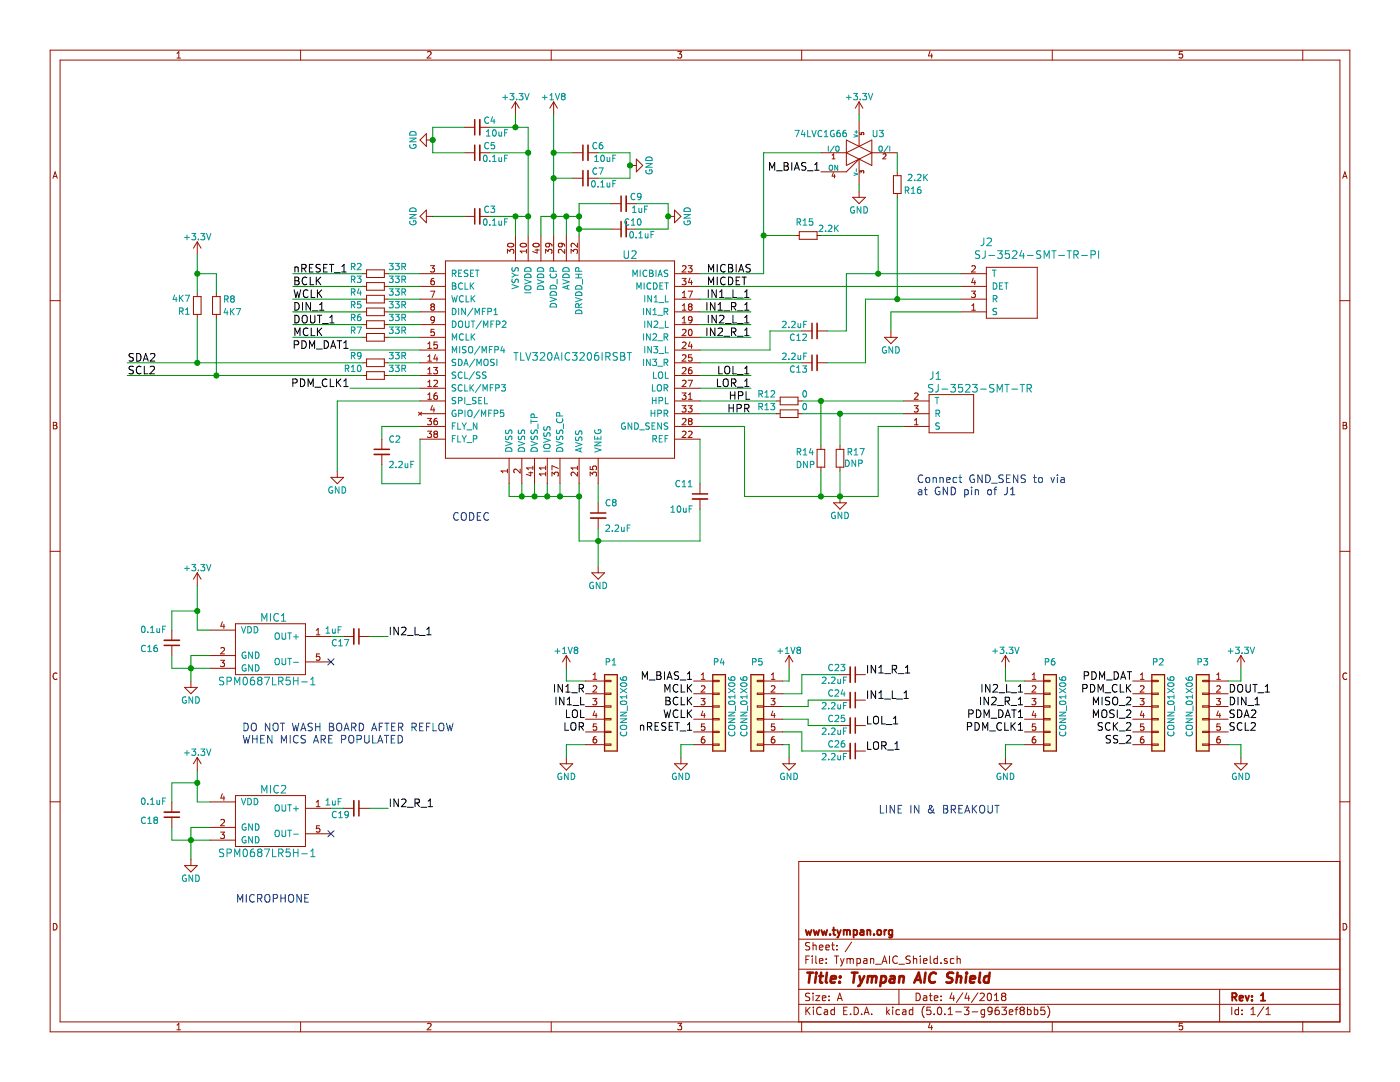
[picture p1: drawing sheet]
EESchema Schematic File Version 4
LIBS:Tympan_AIC_Shield-cache
EELAYER 26 0
EELAYER END
$Descr A 11000 8500
encoding utf-8
Sheet 1 1
Title "Tympan AIC Shield"
Date "4/4/2018"
Rev "1"
Comp "www.tympan.org"
Comment1 ""
Comment2 ""
Comment3 ""
Comment4 ""
$EndDescr
$Comp
L Tympan_AIC_Shield:Tympan_TLV320AIC3206IRSBT U2
U 1 1
P 4400 2850
F 0 "U2" H 4950 3700 60  0000 C CNN
F 1 "TLV320AIC3206IRSBT" H 4500 2900 60  0000 C CNN
F 2 "Housings_DFN_QFN:UQFN-40-1EP_5x5mm_Pitch0.4mm" H 4050 3200 60  0001 C CNN
F 3 "" H 4050 3200 60  0001 C CNN
	1    4400 2850
	1    0    0    -1  
$EndComp
$Comp
L Tympan_AIC_Shield:Tympan_SJ-3524-SMT-TR-PI J2
U 1 1
P 8150 2350
F 0 "J2" H 7750 2800 60  0000 C CNN
F 1 "SJ-3524-SMT-TR-PI" H 8150 2700 60  0000 C CNN
F 2 "Tympan:SJ-3524-SMT-TR" H 8150 2350 60  0001 C CNN
F 3 "" H 8150 2350 60  0000 C CNN
	1    8150 2350
	1    0    0    -1  
$EndComp
$Comp
L Tympan_AIC_Shield:Tympan_SJ-3523-SMT-TR J1
U 1 1
P 7450 3250
F 0 "J1" H 7350 3550 60  0000 C CNN
F 1 "SJ-3523-SMT-TR" H 7700 3450 60  0000 C CNN
F 2 "Tympan:SJ-3523-SMT-TR" H 7450 3250 60  0001 C CNN
F 3 "" H 7450 3250 60  0000 C CNN
	1    7450 3250
	1    0    0    -1  
$EndComp
$Comp
L Device:R_Small R15
U 1 1
P 6350 1850
F 0 "R15" V 6450 1800 50  0000 L CNN
F 1 "2.2K" V 6400 1600 50  0000 L CNN
F 2 "Capacitors_SMD:C_0603" H 6350 1850 50  0001 C CNN
F 3 "" H 6350 1850 50  0000 C CNN
	1    6350 1850
	0    -1   -1   0   
$EndComp
$Comp
L Device:R_Small R16
U 1 1
P 7050 1450
F 0 "R16" H 6850 1500 50  0000 L CNN
F 1 "2.2K" H 6800 1400 50  0000 L CNN
F 2 "Capacitors_SMD:C_0603" H 7050 1450 50  0001 C CNN
F 3 "" H 7050 1450 50  0000 C CNN
	1    7050 1450
	-1   0    0    1   
$EndComp
$Comp
L Device:R_Small R12
U 1 1
P 6200 3150
F 0 "R12" V 6250 3250 50  0000 L CNN
F 1 "0" V 6250 3000 50  0000 L CNN
F 2 "Capacitors_SMD:C_0603" H 6200 3150 50  0001 C CNN
F 3 "" H 6200 3150 50  0000 C CNN
	1    6200 3150
	0    -1   -1   0   
$EndComp
$Comp
L Device:R_Small R13
U 1 1
P 6200 3250
F 0 "R13" V 6250 3350 50  0000 L CNN
F 1 "0" V 6250 3100 50  0000 L CNN
F 2 "Capacitors_SMD:C_0603" H 6200 3250 50  0001 C CNN
F 3 "" H 6200 3250 50  0000 C CNN
	1    6200 3250
	0    -1   -1   0   
$EndComp
$Comp
L Device:R_Small R14
U 1 1
P 6450 3600
F 0 "R14" H 6250 3650 50  0000 L CNN
F 1 "DNP" H 6250 3550 50  0000 L CNN
F 2 "Capacitors_SMD:C_0603" H 6450 3600 50  0001 C CNN
F 3 "" H 6450 3600 50  0000 C CNN
	1    6450 3600
	1    0    0    -1  
$EndComp
$Comp
L Device:R_Small R17
U 1 1
P 6600 3600
F 0 "R17" H 6650 3650 50  0000 L CNN
F 1 "DNP" H 6630 3560 50  0000 L CNN
F 2 "Capacitors_SMD:C_0603" H 6600 3600 50  0001 C CNN
F 3 "" H 6600 3600 50  0000 C CNN
	1    6600 3600
	1    0    0    -1  
$EndComp
$Comp
L Device:R_Small R2
U 1 1
P 2950 2150
F 0 "R2" V 3000 2250 50  0000 L CNN
F 1 "33R" V 3000 1900 50  0000 L CNN
F 2 "Resistors_SMD:R_0402" H 2950 2150 50  0001 C CNN
F 3 "" H 2950 2150 50  0000 C CNN
	1    2950 2150
	0    -1   -1   0   
$EndComp
$Comp
L Device:R_Small R3
U 1 1
P 2950 2250
F 0 "R3" V 3000 2350 50  0000 L CNN
F 1 "33R" V 3000 2000 50  0000 L CNN
F 2 "Resistors_SMD:R_0402" H 2950 2250 50  0001 C CNN
F 3 "" H 2950 2250 50  0000 C CNN
	1    2950 2250
	0    -1   -1   0   
$EndComp
$Comp
L Device:R_Small R4
U 1 1
P 2950 2350
F 0 "R4" V 3000 2450 50  0000 L CNN
F 1 "33R" V 3000 2100 50  0000 L CNN
F 2 "Resistors_SMD:R_0402" H 2950 2350 50  0001 C CNN
F 3 "" H 2950 2350 50  0000 C CNN
	1    2950 2350
	0    -1   -1   0   
$EndComp
$Comp
L Device:R_Small R5
U 1 1
P 2950 2450
F 0 "R5" V 3000 2550 50  0000 L CNN
F 1 "33R" V 3000 2200 50  0000 L CNN
F 2 "Resistors_SMD:R_0402" H 2950 2450 50  0001 C CNN
F 3 "" H 2950 2450 50  0000 C CNN
	1    2950 2450
	0    -1   -1   0   
$EndComp
$Comp
L Device:R_Small R6
U 1 1
P 2950 2550
F 0 "R6" V 3000 2650 50  0000 L CNN
F 1 "33R" V 3000 2300 50  0000 L CNN
F 2 "Resistors_SMD:R_0402" H 2950 2550 50  0001 C CNN
F 3 "" H 2950 2550 50  0000 C CNN
	1    2950 2550
	0    -1   -1   0   
$EndComp
$Comp
L Device:R_Small R7
U 1 1
P 2950 2650
F 0 "R7" V 3000 2750 50  0000 L CNN
F 1 "33R" V 3000 2400 50  0000 L CNN
F 2 "Resistors_SMD:R_0402" H 2950 2650 50  0001 C CNN
F 3 "" H 2950 2650 50  0000 C CNN
	1    2950 2650
	0    -1   -1   0   
$EndComp
$Comp
L Device:R_Small R9
U 1 1
P 2950 2850
F 0 "R9" V 3000 2950 50  0000 L CNN
F 1 "33R" V 3000 2600 50  0000 L CNN
F 2 "Resistors_SMD:R_0402" H 2950 2850 50  0001 C CNN
F 3 "" H 2950 2850 50  0000 C CNN
	1    2950 2850
	0    -1   -1   0   
$EndComp
$Comp
L Device:R_Small R10
U 1 1
P 2950 2950
F 0 "R10" V 3000 3050 50  0000 L CNN
F 1 "33R" V 3000 2700 50  0000 L CNN
F 2 "Resistors_SMD:R_0402" H 2950 2950 50  0001 C CNN
F 3 "" H 2950 2950 50  0000 C CNN
	1    2950 2950
	0    -1   -1   0   
$EndComp
$Comp
L Device:C_Small C18
U 1 1
P 1350 6400
F 0 "C18" H 1100 6450 50  0000 L CNN
F 1 "0.1uF" H 1100 6300 50  0000 L CNN
F 2 "Capacitors_SMD:C_0402" H 1350 6400 50  0001 C CNN
F 3 "" H 1350 6400 50  0000 C CNN
	1    1350 6400
	1    0    0    1   
$EndComp
$Comp
L Device:C_Small C16
U 1 1
P 1350 5050
F 0 "C16" H 1100 5100 50  0000 L CNN
F 1 "0.1uF" H 1100 4950 50  0000 L CNN
F 2 "Capacitors_SMD:C_0402" H 1350 5050 50  0001 C CNN
F 3 "" H 1350 5050 50  0000 C CNN
	1    1350 5050
	1    0    0    1   
$EndComp
$Comp
L Device:C_Small C17
U 1 1
P 2800 5000
F 0 "C17" V 2850 4800 50  0000 L CNN
F 1 "1uF" V 2750 4750 50  0000 L CNN
F 2 "Capacitors_SMD:C_0402" H 2800 5000 50  0001 C CNN
F 3 "" H 2800 5000 50  0000 C CNN
	1    2800 5000
	0    1    1    0   
$EndComp
$Comp
L Device:C_Small C19
U 1 1
P 2800 6350
F 0 "C19" V 2850 6150 50  0000 L CNN
F 1 "1uF" V 2750 6100 50  0000 L CNN
F 2 "Capacitors_SMD:C_0402" H 2800 6350 50  0001 C CNN
F 3 "" H 2800 6350 50  0000 C CNN
	1    2800 6350
	0    1    1    0   
$EndComp
$Comp
L Device:C_Small C12
U 1 1
P 6400 2600
F 0 "C12" V 6450 2650 50  0000 L CNN
F 1 "2.2uF" V 6350 2650 50  0000 L CNN
F 2 "Capacitors_SMD:C_0402" H 6400 2600 50  0001 C CNN
F 3 "" H 6400 2600 50  0000 C CNN
	1    6400 2600
	0    -1   1    0   
$EndComp
$Comp
L Device:C_Small C13
U 1 1
P 6400 2850
F 0 "C13" V 6450 2900 50  0000 L CNN
F 1 "2.2uF" V 6350 2900 50  0000 L CNN
F 2 "Capacitors_SMD:C_0402" H 6400 2850 50  0001 C CNN
F 3 "" H 6400 2850 50  0000 C CNN
	1    6400 2850
	0    -1   1    0   
$EndComp
$Comp
L Device:C_Small C11
U 1 1
P 5500 3900
F 0 "C11" H 5550 4000 50  0000 L CNN
F 1 "10uF" H 5550 3800 50  0000 L CNN
F 2 "Capacitors_SMD:C_0402" H 5500 3900 50  0001 C CNN
F 3 "" H 5500 3900 50  0000 C CNN
	1    5500 3900
	-1   0    0    -1  
$EndComp
$Comp
L Device:C_Small C8
U 1 1
P 4700 4050
F 0 "C8" H 4750 4150 50  0000 L CNN
F 1 "2.2uF" H 4750 3950 50  0000 L CNN
F 2 "Capacitors_SMD:C_0402" H 4700 4050 50  0001 C CNN
F 3 "" H 4700 4050 50  0000 C CNN
	1    4700 4050
	1    0    0    -1  
$EndComp
$Comp
L Device:C_Small C2
U 1 1
P 3000 3550
F 0 "C2" H 3050 3650 50  0000 L CNN
F 1 "2.2uF" H 3050 3450 50  0000 L CNN
F 2 "Capacitors_SMD:C_0402" H 3000 3550 50  0001 C CNN
F 3 "" H 3000 3550 50  0000 C CNN
	1    3000 3550
	1    0    0    -1  
$EndComp
$Comp
L Device:C_Small C4
U 1 1
P 3750 1000
F 0 "C4" V 3800 850 50  0000 L CNN
F 1 "10uF" V 3700 750 50  0000 L CNN
F 2 "Capacitors_SMD:C_0402" H 3750 1000 50  0001 C CNN
F 3 "" H 3750 1000 50  0000 C CNN
	1    3750 1000
	0    -1   -1   0   
$EndComp
$Comp
L Device:C_Small C5
U 1 1
P 3750 1200
F 0 "C5" V 3800 1050 50  0000 L CNN
F 1 "0.1uF" V 3700 950 50  0000 L CNN
F 2 "Capacitors_SMD:C_0402" H 3750 1200 50  0001 C CNN
F 3 "" H 3750 1200 50  0000 C CNN
	1    3750 1200
	0    -1   -1   0   
$EndComp
$Comp
L Device:C_Small C7
U 1 1
P 4600 1400
F 0 "C7" V 4650 1250 50  0000 L CNN
F 1 "0.1uF" V 4550 1150 50  0000 L CNN
F 2 "Capacitors_SMD:C_0402" H 4600 1400 50  0001 C CNN
F 3 "" H 4600 1400 50  0000 C CNN
	1    4600 1400
	0    -1   -1   0   
$EndComp
$Comp
L Device:C_Small C6
U 1 1
P 4600 1200
F 0 "C6" V 4650 1050 50  0000 L CNN
F 1 "10uF" V 4550 950 50  0000 L CNN
F 2 "Capacitors_SMD:C_0402" H 4600 1200 50  0001 C CNN
F 3 "" H 4600 1200 50  0000 C CNN
	1    4600 1200
	0    -1   -1   0   
$EndComp
$Comp
L Device:C_Small C9
U 1 1
P 4900 1600
F 0 "C9" V 4950 1450 50  0000 L CNN
F 1 "1uF" V 4850 1400 50  0000 L CNN
F 2 "Capacitors_SMD:C_0402" H 4900 1600 50  0001 C CNN
F 3 "" H 4900 1600 50  0000 C CNN
	1    4900 1600
	0    -1   -1   0   
$EndComp
$Comp
L Device:C_Small C10
U 1 1
P 4900 1800
F 0 "C10" V 4950 1650 50  0000 L CNN
F 1 "0.1uF" V 4850 1550 50  0000 L CNN
F 2 "Capacitors_SMD:C_0402" H 4900 1800 50  0001 C CNN
F 3 "" H 4900 1800 50  0000 C CNN
	1    4900 1800
	0    -1   -1   0   
$EndComp
$Comp
L power:GND #PWR04
U 1 1
P 1500 5350
F 0 "#PWR04" H 1500 5100 50  0001 C CNN
F 1 "GND" H 1500 5200 50  0000 C CNN
F 2 "" H 1500 5350 50  0000 C CNN
F 3 "" H 1500 5350 50  0000 C CNN
	1    1500 5350
	1    0    0    -1  
$EndComp
$Comp
L power:GND #PWR05
U 1 1
P 1500 6750
F 0 "#PWR05" H 1500 6500 50  0001 C CNN
F 1 "GND" H 1500 6600 50  0000 C CNN
F 2 "" H 1500 6750 50  0000 C CNN
F 3 "" H 1500 6750 50  0000 C CNN
	1    1500 6750
	1    0    0    -1  
$EndComp
$Comp
L power:GND #PWR06
U 1 1
P 3400 1100
F 0 "#PWR06" H 3400 850 50  0001 C CNN
F 1 "GND" H 3400 950 50  0000 C CNN
F 2 "" H 3400 1100 50  0000 C CNN
F 3 "" H 3400 1100 50  0000 C CNN
	1    3400 1100
	0    1    1    0   
$EndComp
$Comp
L power:GND #PWR07
U 1 1
P 4950 1300
F 0 "#PWR07" H 4950 1050 50  0001 C CNN
F 1 "GND" H 4950 1150 50  0000 C CNN
F 2 "" H 4950 1300 50  0000 C CNN
F 3 "" H 4950 1300 50  0000 C CNN
	1    4950 1300
	0    -1   -1   0   
$EndComp
$Comp
L power:GND #PWR08
U 1 1
P 5250 1700
F 0 "#PWR08" H 5250 1450 50  0001 C CNN
F 1 "GND" H 5250 1550 50  0000 C CNN
F 2 "" H 5250 1700 50  0000 C CNN
F 3 "" H 5250 1700 50  0000 C CNN
	1    5250 1700
	0    -1   -1   0   
$EndComp
$Comp
L power:GND #PWR09
U 1 1
P 3400 1700
F 0 "#PWR09" H 3400 1450 50  0001 C CNN
F 1 "GND" H 3400 1550 50  0000 C CNN
F 2 "" H 3400 1700 50  0000 C CNN
F 3 "" H 3400 1700 50  0000 C CNN
	1    3400 1700
	0    1    1    0   
$EndComp
$Comp
L Device:C_Small C3
U 1 1
P 3750 1700
F 0 "C3" V 3800 1550 50  0000 L CNN
F 1 "0.1uF" V 3700 1450 50  0000 L CNN
F 2 "Capacitors_SMD:C_0402" H 3750 1700 50  0001 C CNN
F 3 "" H 3750 1700 50  0000 C CNN
	1    3750 1700
	0    -1   -1   0   
$EndComp
$Comp
L power:GND #PWR010
U 1 1
P 2650 3700
F 0 "#PWR010" H 2650 3450 50  0001 C CNN
F 1 "GND" H 2650 3550 50  0000 C CNN
F 2 "" H 2650 3700 50  0000 C CNN
F 3 "" H 2650 3700 50  0000 C CNN
	1    2650 3700
	1    0    0    -1  
$EndComp
$Comp
L power:GND #PWR011
U 1 1
P 4700 4450
F 0 "#PWR011" H 4700 4200 50  0001 C CNN
F 1 "GND" H 4700 4300 50  0000 C CNN
F 2 "" H 4700 4450 50  0000 C CNN
F 3 "" H 4700 4450 50  0000 C CNN
	1    4700 4450
	1    0    0    -1  
$EndComp
$Comp
L power:GND #PWR012
U 1 1
P 6600 3900
F 0 "#PWR012" H 6600 3650 50  0001 C CNN
F 1 "GND" H 6600 3750 50  0000 C CNN
F 2 "" H 6600 3900 50  0000 C CNN
F 3 "" H 6600 3900 50  0000 C CNN
	1    6600 3900
	1    0    0    -1  
$EndComp
$Comp
L power:GND #PWR013
U 1 1
P 7000 2600
F 0 "#PWR013" H 7000 2350 50  0001 C CNN
F 1 "GND" H 7000 2450 50  0000 C CNN
F 2 "" H 7000 2600 50  0000 C CNN
F 3 "" H 7000 2600 50  0000 C CNN
	1    7000 2600
	1    0    0    -1  
$EndComp
$Comp
L power:+1V8 #PWR016
U 1 1
P 4350 900
F 0 "#PWR016" H 4350 750 50  0001 C CNN
F 1 "+1V8" H 4350 1040 50  0000 C CNN
F 2 "" H 4350 900 50  0000 C CNN
F 3 "" H 4350 900 50  0000 C CNN
	1    4350 900 
	1    0    0    -1  
$EndComp
$Comp
L power:+3.3V #PWR017
U 1 1
P 4050 900
F 0 "#PWR017" H 4050 750 50  0001 C CNN
F 1 "+3.3V" H 4050 1040 50  0000 C CNN
F 2 "" H 4050 900 50  0000 C CNN
F 3 "" H 4050 900 50  0000 C CNN
	1    4050 900 
	1    0    0    -1  
$EndComp
$Comp
L power:+1V8 #PWR019
U 1 1
P 6200 5250
F 0 "#PWR019" H 6200 5100 50  0001 C CNN
F 1 "+1V8" H 6200 5390 50  0000 C CNN
F 2 "" H 6200 5250 50  0000 C CNN
F 3 "" H 6200 5250 50  0000 C CNN
	1    6200 5250
	-1   0    0    -1  
$EndComp
$Comp
L power:GND #PWR020
U 1 1
P 6200 5950
F 0 "#PWR020" H 6200 5700 50  0001 C CNN
F 1 "GND" H 6200 5800 50  0000 C CNN
F 2 "" H 6200 5950 50  0000 C CNN
F 3 "" H 6200 5950 50  0000 C CNN
	1    6200 5950
	-1   0    0    -1  
$EndComp
Text Label 2300 2150 0    60   ~ 0
nRESET_1
Text Label 2300 2250 0    60   ~ 0
BCLK
Text Label 2300 2350 0    60   ~ 0
WCLK
Text Label 2300 2450 0    60   ~ 0
DIN_1
Text Label 2300 2550 0    60   ~ 0
DOUT_1
Text Label 2300 2650 0    60   ~ 0
MCLK
Text Label 1000 2850 0    60   ~ 0
SDA2
Text Label 1000 2950 0    60   ~ 0
SCL2
Text Label 5550 2150 0    60   ~ 0
MICBIAS
Text Label 5550 2250 0    60   ~ 0
MICDET
Text Label 5900 2350 2    60   ~ 0
IN1_L_1
Text Label 5900 2450 2    60   ~ 0
IN1_R_1
Text Label 5900 2550 2    60   ~ 0
IN2_L_1
Text Label 5900 2650 2    60   ~ 0
IN2_R_1
Text Label 5900 2950 2    60   ~ 0
LOL_1
Text Label 5900 3050 2    60   ~ 0
LOR_1
Text Label 5900 3150 2    60   ~ 0
HPL
Text Label 5900 3250 2    60   ~ 0
HPR
Text Label 6800 5500 0    60   ~ 0
IN1_L_1
Text Label 6800 5300 0    60   ~ 0
IN1_R_1
Text Label 6800 5700 0    60   ~ 0
LOL_1
Text Label 6800 5900 0    60   ~ 0
LOR_1
Text Notes 1850 7100 0    60   ~ 0
MICROPHONE
Text Notes 3550 4100 0    60   ~ 0
CODEC
$Comp
L Device:C_Small C23
U 1 1
P 6700 5300
F 0 "C23" V 6750 5100 50  0000 L CNN
F 1 "2.2uF" V 6650 5050 50  0000 L CNN
F 2 "Capacitors_SMD:C_0402" H 6700 5300 50  0001 C CNN
F 3 "" H 6700 5300 50  0000 C CNN
	1    6700 5300
	0    1    -1   0   
$EndComp
$Comp
L Device:C_Small C24
U 1 1
P 6700 5500
F 0 "C24" V 6750 5300 50  0000 L CNN
F 1 "2.2uF" V 6650 5250 50  0000 L CNN
F 2 "Capacitors_SMD:C_0402" H 6700 5500 50  0001 C CNN
F 3 "" H 6700 5500 50  0000 C CNN
	1    6700 5500
	0    1    -1   0   
$EndComp
$Comp
L Device:C_Small C25
U 1 1
P 6700 5700
F 0 "C25" V 6750 5500 50  0000 L CNN
F 1 "2.2uF" V 6650 5450 50  0000 L CNN
F 2 "Capacitors_SMD:C_0402" H 6700 5700 50  0001 C CNN
F 3 "" H 6700 5700 50  0000 C CNN
	1    6700 5700
	0    1    -1   0   
$EndComp
$Comp
L Device:C_Small C26
U 1 1
P 6700 5900
F 0 "C26" V 6750 5700 50  0000 L CNN
F 1 "2.2uF" V 6650 5650 50  0000 L CNN
F 2 "Capacitors_SMD:C_0402" H 6700 5900 50  0001 C CNN
F 3 "" H 6700 5900 50  0000 C CNN
	1    6700 5900
	0    1    -1   0   
$EndComp
Text Notes 7200 3900 0    60   ~ 0
Connect GND_SENS to via\nat GND pin of J1
Wire Wire Line
	3300 2150 3050 2150
Wire Wire Line
	3050 2250 3300 2250
Wire Wire Line
	3300 2350 3050 2350
Wire Wire Line
	3050 2450 3300 2450
Wire Wire Line
	3300 2550 3050 2550
Wire Wire Line
	3050 2650 3300 2650
Wire Wire Line
	3050 2850 3300 2850
Wire Wire Line
	3050 2950 3300 2950
Wire Wire Line
	3300 3350 3000 3350
Wire Wire Line
	3000 3350 3000 3450
Wire Wire Line
	3300 3800 3000 3800
Wire Wire Line
	3000 3800 3000 3650
Wire Wire Line
	2650 3150 2650 3700
Wire Wire Line
	2850 2150 2300 2150
Wire Wire Line
	2850 2250 2300 2250
Wire Wire Line
	2850 2350 2300 2350
Wire Wire Line
	2300 2450 2850 2450
Wire Wire Line
	2850 2550 2300 2550
Wire Wire Line
	2850 2650 2300 2650
Wire Wire Line
	2850 2850 1550 2850
Wire Wire Line
	2850 2950 1700 2950
Wire Wire Line
	4700 4150 4700 4250
Wire Wire Line
	4700 3950 4700 3800
Wire Wire Line
	4000 3800 4000 3900
Wire Wire Line
	4550 3800 4550 3900
Connection ~ 4550 3900
Connection ~ 4700 4250
Wire Wire Line
	4000 3900 4100 3900
Wire Wire Line
	4400 3800 4400 3900
Connection ~ 4400 3900
Wire Wire Line
	4300 3800 4300 3900
Connection ~ 4300 3900
Wire Wire Line
	4200 3800 4200 3900
Connection ~ 4200 3900
Wire Wire Line
	4100 3800 4100 3900
Connection ~ 4100 3900
Wire Wire Line
	4150 1000 4150 1200
Wire Wire Line
	3850 1000 4050 1000
Wire Wire Line
	4050 1000 4050 900 
Wire Wire Line
	3850 1200 4150 1200
Connection ~ 4150 1200
Connection ~ 4050 1000
Wire Wire Line
	3650 1000 3400 1000
Wire Wire Line
	3400 1000 3400 1100
Wire Wire Line
	3400 1200 3650 1200
Connection ~ 3400 1100
Wire Wire Line
	4350 900  4350 1200
Wire Wire Line
	4250 1850 4250 1700
Wire Wire Line
	4250 1700 4350 1700
Connection ~ 4350 1700
Wire Wire Line
	4550 1600 4550 1700
Wire Wire Line
	4800 1800 4550 1800
Connection ~ 4550 1800
Wire Wire Line
	4800 1600 4550 1600
Connection ~ 4550 1700
Wire Wire Line
	4450 1850 4450 1700
Connection ~ 4450 1700
Wire Wire Line
	4500 1400 4350 1400
Connection ~ 4350 1400
Wire Wire Line
	4500 1200 4350 1200
Connection ~ 4350 1200
Wire Wire Line
	4950 1400 4700 1400
Wire Wire Line
	4950 1200 4950 1300
Wire Wire Line
	4700 1200 4950 1200
Connection ~ 4950 1300
Wire Wire Line
	4050 1700 4050 1850
Wire Wire Line
	3650 1700 3400 1700
Wire Wire Line
	5000 1600 5250 1600
Wire Wire Line
	5250 1600 5250 1700
Wire Wire Line
	5250 1800 5000 1800
Connection ~ 5250 1700
Wire Wire Line
	6000 2150 5500 2150
Wire Wire Line
	6000 1850 6000 2150
Connection ~ 6000 1850
Wire Wire Line
	6900 2150 7550 2150
Wire Wire Line
	6900 1850 6900 2150
Wire Wire Line
	6450 1850 6900 1850
Wire Wire Line
	5500 2250 7550 2250
Wire Wire Line
	5500 2350 5900 2350
Wire Wire Line
	5500 2450 5900 2450
Wire Wire Line
	5500 2550 5900 2550
Wire Wire Line
	5500 2650 5900 2650
Wire Wire Line
	5500 2750 6050 2750
Wire Wire Line
	5500 2850 6300 2850
Wire Wire Line
	7050 2350 7550 2350
Wire Wire Line
	7000 2600 7000 2450
Wire Wire Line
	7000 2450 7550 2450
Wire Wire Line
	5500 2950 5900 2950
Wire Wire Line
	5500 3050 5900 3050
Wire Wire Line
	5500 3150 6100 3150
Wire Wire Line
	5500 3250 6100 3250
Wire Wire Line
	6300 3150 6450 3150
Wire Wire Line
	6300 3250 6600 3250
Wire Wire Line
	6450 3500 6450 3150
Connection ~ 6450 3150
Wire Wire Line
	6600 3500 6600 3250
Connection ~ 6600 3250
Wire Wire Line
	6450 3700 6450 3900
Wire Wire Line
	5850 3900 6450 3900
Connection ~ 6600 3900
Wire Wire Line
	6600 3900 6600 3700
Wire Wire Line
	1500 5150 1500 5250
Wire Wire Line
	1500 5150 1650 5150
Wire Wire Line
	1350 5250 1500 5250
Connection ~ 1500 5250
Wire Wire Line
	1550 4950 1650 4950
Wire Wire Line
	1550 4600 1550 4800
Connection ~ 1550 4800
Wire Wire Line
	2600 5000 2700 5000
Wire Wire Line
	2900 5000 3050 5000
Wire Wire Line
	1550 6300 1650 6300
Wire Wire Line
	1550 6050 1550 6150
Connection ~ 1550 6150
Wire Wire Line
	2700 6350 2600 6350
Wire Wire Line
	2900 6350 3050 6350
Wire Wire Line
	1650 6500 1500 6500
Wire Wire Line
	1500 6500 1500 6600
Wire Wire Line
	1350 6600 1500 6600
Connection ~ 1500 6600
Wire Wire Line
	3300 3450 3300 3800
Wire Wire Line
	5500 3450 5500 3800
Wire Wire Line
	5500 4250 5500 4000
Wire Wire Line
	5500 3350 5850 3350
Wire Wire Line
	5850 3350 5850 3900
Connection ~ 6450 3900
$Comp
L Connector_Generic:Conn_01x06 P3
U 1 1
P 9450 5550
F 0 "P3" H 9450 5900 50  0000 C CNN
F 1 "CONN_01X06" V 9550 5550 50  0000 C CNN
F 2 "Pin_Headers:Pin_Header_Straight_1x06_Pitch2.54mm" H 9450 5550 50  0001 C CNN
F 3 "" H 9450 5550 50  0000 C CNN
	1    9450 5550
	-1   0    0    -1  
$EndComp
$Comp
L Connector_Generic:Conn_01x06 P4
U 1 1
P 5650 5550
F 0 "P4" H 5650 5900 50  0000 C CNN
F 1 "CONN_01X06" V 5750 5550 50  0000 C CNN
F 2 "Pin_Headers:Pin_Header_Straight_1x06_Pitch2.54mm" H 5650 5550 50  0001 C CNN
F 3 "" H 5650 5550 50  0000 C CNN
	1    5650 5550
	1    0    0    -1  
$EndComp
$Comp
L power:+3.3V #PWR041
U 1 1
P 9750 5250
F 0 "#PWR041" H 9750 5100 50  0001 C CNN
F 1 "+3.3V" H 9750 5390 50  0000 C CNN
F 2 "" H 9750 5250 50  0000 C CNN
F 3 "" H 9750 5250 50  0000 C CNN
	1    9750 5250
	-1   0    0    -1  
$EndComp
$Comp
L power:GND #PWR043
U 1 1
P 9750 5950
F 0 "#PWR043" H 9750 5700 50  0001 C CNN
F 1 "GND" H 9750 5800 50  0000 C CNN
F 2 "" H 9750 5950 50  0000 C CNN
F 3 "" H 9750 5950 50  0000 C CNN
	1    9750 5950
	-1   0    0    -1  
$EndComp
Text Label 5450 5750 2    60   ~ 0
nRESET_1
Text Label 9650 5550 0    60   ~ 0
DIN_1
Text Label 9650 5450 0    60   ~ 0
DOUT_1
Text Label 9650 5650 0    60   ~ 0
SDA2
Text Label 9650 5750 0    60   ~ 0
SCL2
Text Label 5450 5550 2    60   ~ 0
BCLK
Text Label 5450 5450 2    60   ~ 0
MCLK
Text Label 5450 5650 2    60   ~ 0
WCLK
Wire Wire Line
	9750 5250 9750 5350
Wire Wire Line
	9750 5350 9650 5350
Wire Wire Line
	9750 5950 9750 5850
Wire Wire Line
	9750 5850 9650 5850
$Comp
L Tympan_AIC_Shield:OpenBCI_74LVC1G66 U3
U 1 1
P 6750 1200
F 0 "U3" H 6900 1350 50  0000 C CNN
F 1 "74LVC1G66" H 6450 1350 50  0000 C CNN
F 2 "TO_SOT_Packages_SMD:SOT-353_SC-70-5" H 6750 1200 60  0001 C CNN
F 3 "" H 6750 1200 60  0000 C CNN
	1    6750 1200
	1    0    0    -1  
$EndComp
Wire Wire Line
	6450 1200 6000 1200
Wire Wire Line
	6000 1200 6000 1850
Wire Wire Line
	7050 1200 7050 1350
$Comp
L power:+3.3V #PWR046
U 1 1
P 6750 900
F 0 "#PWR046" H 6750 750 50  0001 C CNN
F 1 "+3.3V" H 6750 1040 50  0000 C CNN
F 2 "" H 6750 900 50  0000 C CNN
F 3 "" H 6750 900 50  0000 C CNN
	1    6750 900 
	1    0    0    -1  
$EndComp
Wire Wire Line
	6750 900  6750 950 
$Comp
L power:GND #PWR047
U 1 1
P 6750 1500
F 0 "#PWR047" H 6750 1250 50  0001 C CNN
F 1 "GND" H 6750 1350 50  0000 C CNN
F 2 "" H 6750 1500 50  0000 C CNN
F 3 "" H 6750 1500 50  0000 C CNN
	1    6750 1500
	1    0    0    -1  
$EndComp
Wire Wire Line
	6750 1450 6750 1500
Text Label 6450 1350 2    60   ~ 0
M_BIAS_1
$Comp
L Connector_Generic:Conn_01x06 P5
U 1 1
P 5950 5550
F 0 "P5" H 5950 5900 50  0000 C CNN
F 1 "CONN_01X06" V 6050 5550 50  0000 C CNN
F 2 "Pin_Headers:Pin_Header_Straight_1x06_Pitch2.54mm" H 5950 5550 50  0001 C CNN
F 3 "" H 5950 5550 50  0000 C CNN
	1    5950 5550
	-1   0    0    -1  
$EndComp
Wire Wire Line
	6300 5300 6300 5450
Wire Wire Line
	6300 5450 6150 5450
Wire Wire Line
	6350 5500 6350 5550
Wire Wire Line
	6350 5550 6150 5550
Wire Wire Line
	6350 5700 6350 5650
Wire Wire Line
	6350 5650 6150 5650
Wire Wire Line
	6300 5900 6300 5750
Wire Wire Line
	6300 5750 6150 5750
Wire Wire Line
	6150 5850 6200 5850
Wire Wire Line
	6200 5850 6200 5950
Wire Wire Line
	6150 5350 6200 5350
Wire Wire Line
	6200 5350 6200 5250
Text Notes 6900 6400 0    60   ~ 0
LINE IN & BREAKOUT
Wire Wire Line
	6600 5300 6300 5300
Wire Wire Line
	6600 5500 6350 5500
Wire Wire Line
	6600 5700 6350 5700
Wire Wire Line
	6600 5900 6300 5900
Wire Wire Line
	4550 4250 4700 4250
Wire Wire Line
	3300 3150 2650 3150
$Comp
L Connector_Generic:Conn_01x06 P2
U 1 1
P 9100 5550
F 0 "P2" H 9100 5900 50  0000 C CNN
F 1 "CONN_01X06" V 9200 5550 50  0000 C CNN
F 2 "Pin_Headers:Pin_Header_Straight_1x06_Pitch2.54mm" H 9100 5550 50  0001 C CNN
F 3 "" H 9100 5550 50  0000 C CNN
	1    9100 5550
	1    0    0    -1  
$EndComp
Text Label 8900 5350 2    60   ~ 0
PDM_DAT
Text Label 8900 5450 2    60   ~ 0
PDM_CLK
Text Label 8900 5750 2    60   ~ 0
SCK_2
Text Label 8900 5550 2    60   ~ 0
MISO_2
Text Label 8900 5650 2    60   ~ 0
MOSI_2
Text Label 8900 5850 2    60   ~ 0
SS_2
Text Label 3050 5000 0    60   ~ 0
IN2_L_1
Text Label 3050 6350 0    60   ~ 0
IN2_R_1
Wire Wire Line
	6050 2750 6050 2600
Wire Wire Line
	6050 2600 6300 2600
$Comp
L Tympan_AIC_Shield:Tympan_SPM0687LR5H-1 MIC1
U 1 1
P 2050 5150
F 0 "MIC1" H 2150 5450 60  0000 C CNN
F 1 "SPM0687LR5H-1" H 2100 4950 60  0000 C CNN
F 2 "Tympan:SPM0687LR5H-1" H 2050 5150 60  0001 C CNN
F 3 "" H 2050 5150 60  0000 C CNN
	1    2050 5150
	1    0    0    -1  
$EndComp
$Comp
L Tympan_AIC_Shield:Tympan_SPM0687LR5H-1 MIC2
U 1 1
P 2050 6500
F 0 "MIC2" H 2150 6800 60  0000 C CNN
F 1 "SPM0687LR5H-1" H 2100 6300 60  0000 C CNN
F 2 "Tympan:SPM0687LR5H-1" H 2050 6500 60  0001 C CNN
F 3 "" H 2050 6500 60  0000 C CNN
	1    2050 6500
	1    0    0    -1  
$EndComp
Wire Wire Line
	1350 4950 1350 4800
Wire Wire Line
	1350 4800 1550 4800
Wire Wire Line
	1350 5150 1350 5250
NoConn ~ 2600 5200
$Comp
L power:+3.3V #PWR062
U 1 1
P 1550 4600
F 0 "#PWR062" H 1550 4450 50  0001 C CNN
F 1 "+3.3V" H 1550 4740 50  0000 C CNN
F 2 "" H 1550 4600 50  0000 C CNN
F 3 "" H 1550 4600 50  0000 C CNN
	1    1550 4600
	1    0    0    -1  
$EndComp
$Comp
L power:+3.3V #PWR063
U 1 1
P 1550 6050
F 0 "#PWR063" H 1550 5900 50  0001 C CNN
F 1 "+3.3V" H 1550 6190 50  0000 C CNN
F 2 "" H 1550 6050 50  0000 C CNN
F 3 "" H 1550 6050 50  0000 C CNN
	1    1550 6050
	1    0    0    -1  
$EndComp
Wire Wire Line
	1350 6300 1350 6150
Wire Wire Line
	1350 6150 1550 6150
Wire Wire Line
	1350 6500 1350 6600
NoConn ~ 2600 6550
Wire Wire Line
	4550 3900 4550 4250
Wire Wire Line
	4700 4250 4700 4450
Wire Wire Line
	4700 4250 5500 4250
Wire Wire Line
	4400 3900 4550 3900
Wire Wire Line
	4300 3900 4400 3900
Wire Wire Line
	4200 3900 4300 3900
Wire Wire Line
	4100 3900 4200 3900
Wire Wire Line
	4150 1200 4150 1700
Wire Wire Line
	4050 1000 4150 1000
Wire Wire Line
	3400 1100 3400 1200
Wire Wire Line
	4350 1700 4350 1850
Wire Wire Line
	4350 1700 4450 1700
Wire Wire Line
	4550 1800 4550 1850
Wire Wire Line
	4550 1700 4550 1800
Wire Wire Line
	4450 1700 4550 1700
Wire Wire Line
	4350 1400 4350 1700
Wire Wire Line
	4350 1200 4350 1400
Wire Wire Line
	4950 1300 4950 1400
Wire Wire Line
	5250 1700 5250 1800
Wire Wire Line
	6000 1850 6250 1850
Wire Wire Line
	6450 3150 7100 3150
Wire Wire Line
	6600 3250 7100 3250
Wire Wire Line
	1500 5250 1500 5350
Wire Wire Line
	1500 5250 1650 5250
Wire Wire Line
	1550 4800 1550 4950
Wire Wire Line
	1550 6150 1550 6300
Wire Wire Line
	1500 6600 1500 6750
Wire Wire Line
	1500 6600 1650 6600
Wire Wire Line
	6450 3900 6600 3900
Wire Wire Line
	7050 1550 7050 2350
Wire Wire Line
	6500 2600 6650 2600
Wire Wire Line
	6650 2600 6650 2150
Wire Wire Line
	6650 2150 6900 2150
Connection ~ 6900 2150
Wire Wire Line
	6500 2850 6800 2850
Wire Wire Line
	6800 2850 6800 2350
Wire Wire Line
	6800 2350 7050 2350
Connection ~ 7050 2350
Wire Wire Line
	7100 3350 6900 3350
Wire Wire Line
	6900 3350 6900 3900
Wire Wire Line
	6600 3900 6900 3900
Text Notes 1900 5850 0    60   ~ 0
DO NOT WASH BOARD AFTER REFLOW\nWHEN MICS ARE POPULATED
Text Label 5450 5350 2    60   ~ 0
M_BIAS_1
$Comp
L power:GND #PWR0101
U 1 1
P 5350 5950
F 0 "#PWR0101" H 5350 5700 50  0001 C CNN
F 1 "GND" H 5350 5800 50  0000 C CNN
F 2 "" H 5350 5950 50  0000 C CNN
F 3 "" H 5350 5950 50  0000 C CNN
	1    5350 5950
	-1   0    0    -1  
$EndComp
Wire Wire Line
	5450 5850 5350 5850
Wire Wire Line
	5350 5850 5350 5950
Wire Wire Line
	3850 1700 4050 1700
Wire Wire Line
	4050 1700 4150 1700
Connection ~ 4050 1700
Connection ~ 4150 1700
Wire Wire Line
	4150 1700 4150 1850
$Comp
L Device:R_Small R8
U 1 1
P 1700 2400
F 0 "R8" H 1750 2450 50  0000 L CNN
F 1 "4K7" H 1750 2350 50  0000 L CNN
F 2 "Resistors_SMD:R_0402" H 1700 2400 50  0001 C CNN
F 3 "" H 1700 2400 50  0000 C CNN
	1    1700 2400
	1    0    0    -1  
$EndComp
$Comp
L Device:R_Small R1
U 1 1
P 1550 2400
F 0 "R1" H 1600 2450 50  0000 L CNN
F 1 "4K7" H 1600 2350 50  0000 L CNN
F 2 "Resistors_SMD:R_0402" H 1550 2400 50  0001 C CNN
F 3 "" H 1550 2400 50  0000 C CNN
	1    1550 2400
	-1   0    0    1   
$EndComp
$Comp
L power:+3.3V #PWR0102
U 1 1
P 1550 2000
F 0 "#PWR0102" H 1550 1850 50  0001 C CNN
F 1 "+3.3V" H 1550 2140 50  0000 C CNN
F 2 "" H 1550 2000 50  0000 C CNN
F 3 "" H 1550 2000 50  0000 C CNN
	1    1550 2000
	1    0    0    -1  
$EndComp
Wire Wire Line
	1550 2000 1550 2150
Wire Wire Line
	1700 2300 1700 2150
Wire Wire Line
	1700 2150 1550 2150
Connection ~ 1550 2150
Wire Wire Line
	1550 2150 1550 2300
Wire Wire Line
	1550 2500 1550 2850
Connection ~ 1550 2850
Wire Wire Line
	1550 2850 1000 2850
Wire Wire Line
	1700 2500 1700 2950
Connection ~ 1700 2950
Wire Wire Line
	1700 2950 1000 2950
$Comp
L power:+1V8 #PWR0103
U 1 1
P 4450 5250
F 0 "#PWR0103" H 4450 5100 50  0001 C CNN
F 1 "+1V8" H 4450 5390 50  0000 C CNN
F 2 "" H 4450 5250 50  0000 C CNN
F 3 "" H 4450 5250 50  0000 C CNN
	1    4450 5250
	1    0    0    -1  
$EndComp
$Comp
L power:GND #PWR0104
U 1 1
P 4450 5950
F 0 "#PWR0104" H 4450 5700 50  0001 C CNN
F 1 "GND" H 4450 5800 50  0000 C CNN
F 2 "" H 4450 5950 50  0000 C CNN
F 3 "" H 4450 5950 50  0000 C CNN
	1    4450 5950
	1    0    0    -1  
$EndComp
Wire Wire Line
	4600 5850 4450 5850
Wire Wire Line
	4450 5850 4450 5950
Wire Wire Line
	4600 5350 4450 5350
Wire Wire Line
	4450 5350 4450 5250
$Comp
L Connector_Generic:Conn_01x06 P1
U 1 1
P 4800 5550
F 0 "P1" H 4800 5900 50  0000 C CNN
F 1 "CONN_01X06" V 4900 5550 50  0000 C CNN
F 2 "Pin_Headers:Pin_Header_Straight_1x06_Pitch2.54mm" H 4800 5550 50  0001 C CNN
F 3 "" H 4800 5550 50  0000 C CNN
	1    4800 5550
	1    0    0    -1  
$EndComp
Text Label 4600 5450 2    60   ~ 0
IN1_R
Text Label 4600 5550 2    60   ~ 0
IN1_L
Text Label 4600 5650 2    60   ~ 0
LOL
Text Label 4600 5750 2    60   ~ 0
LOR
$Comp
L Connector_Generic:Conn_01x06 P6
U 1 1
P 8250 5550
F 0 "P6" H 8250 5900 50  0000 C CNN
F 1 "CONN_01X06" V 8350 5550 50  0000 C CNN
F 2 "Pin_Headers:Pin_Header_Straight_1x06_Pitch2.54mm" H 8250 5550 50  0001 C CNN
F 3 "" H 8250 5550 50  0000 C CNN
	1    8250 5550
	1    0    0    -1  
$EndComp
$Comp
L power:+3.3V #PWR0105
U 1 1
P 7900 5250
F 0 "#PWR0105" H 7900 5100 50  0001 C CNN
F 1 "+3.3V" H 7900 5390 50  0000 C CNN
F 2 "" H 7900 5250 50  0000 C CNN
F 3 "" H 7900 5250 50  0000 C CNN
	1    7900 5250
	-1   0    0    -1  
$EndComp
$Comp
L power:GND #PWR0106
U 1 1
P 7900 5950
F 0 "#PWR0106" H 7900 5700 50  0001 C CNN
F 1 "GND" H 7900 5800 50  0000 C CNN
F 2 "" H 7900 5950 50  0000 C CNN
F 3 "" H 7900 5950 50  0000 C CNN
	1    7900 5950
	-1   0    0    -1  
$EndComp
Wire Wire Line
	8050 5850 7900 5850
Wire Wire Line
	7900 5850 7900 5950
Wire Wire Line
	8050 5350 7900 5350
Wire Wire Line
	7900 5350 7900 5250
Text Label 2750 2750 2    60   ~ 0
PDM_DAT1
Wire Wire Line
	2750 2750 3300 2750
Text Label 2750 3050 2    60   ~ 0
PDM_CLK1
Wire Wire Line
	3300 3050 2750 3050
Text Label 8050 5550 2    60   ~ 0
IN2_R_1
Text Label 8050 5450 2    60   ~ 0
IN2_L_1
Text Label 8050 5650 2    60   ~ 0
PDM_DAT1
Text Label 8050 5750 2    60   ~ 0
PDM_CLK1
$EndSCHEMATC
